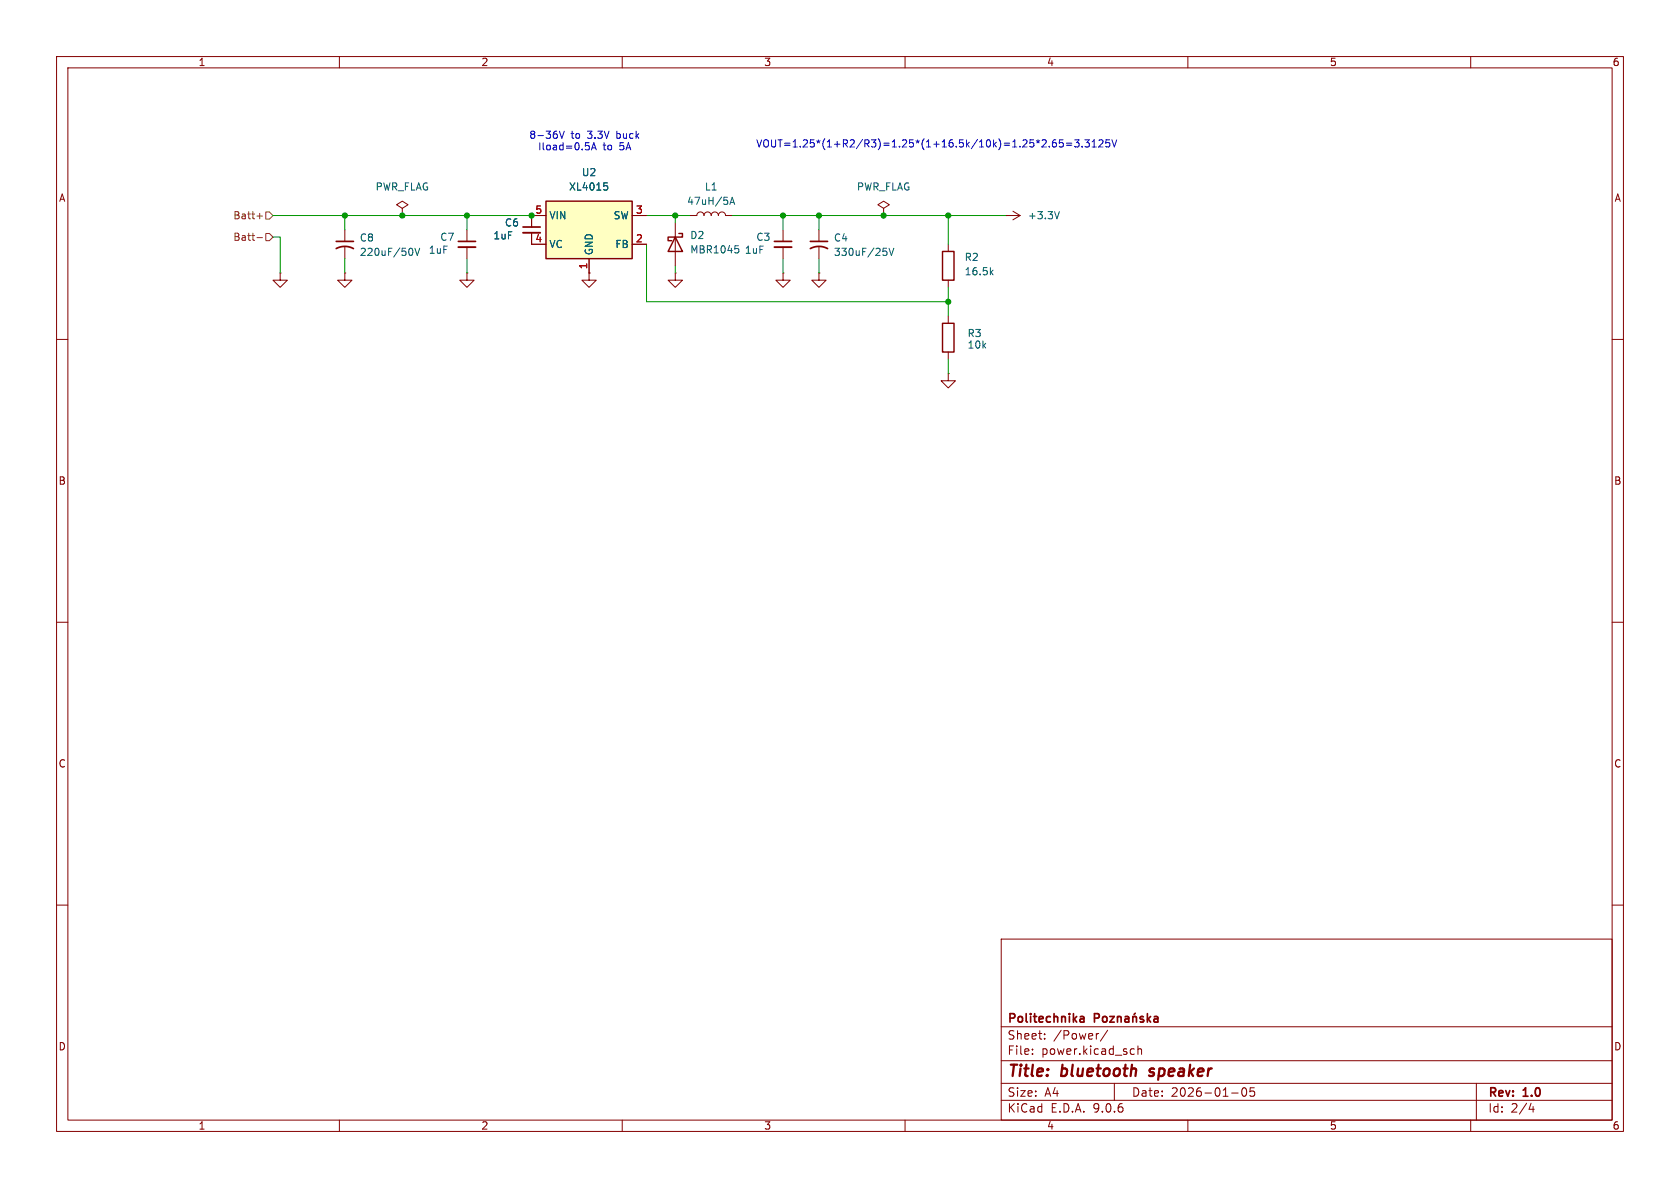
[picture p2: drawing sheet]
(kicad_sch
 (version 20250114)
 (generator "eeschema")
 (generator_version "9.0")
 (paper "A4")
 (title_block
  (title "bluetooth speaker")
  (date "2026-01-05")
  (rev "1.0")
  (company "Politechnika Poznańska"))
 (lib_symbols
  (symbol "Device:C_Small"
   (pin_numbers (hide yes))
   (pin_names
    (offset 0.254) (hide yes)) (exclude_from_sim no) (in_bom yes) (on_board yes)
   (property "Reference" "C" (at 0.254 1.778 0) (effects (font (size 1.27 1.27)) (justify left)))
   (property "Value" "C_Small" (at 0.254 -2.032 0) (effects (font (size 1.27 1.27)) (justify left)))
   (property "Footprint" "" (at 0 0 0) (effects (font (size 1.27 1.27)) (hide yes)))
   (property "Datasheet" "~" (at 0 0 0) (effects (font (size 1.27 1.27)) (hide yes)))
   (property "Description" "Unpolarized capacitor, small symbol" (at 0 0 0) (effects (font (size 1.27 1.27)) (hide yes)))
   (symbol "C_Small_0_1"
    (polyline (pts (xy -1.524 0.508) (xy 1.524 0.508)) (stroke (width 0.3048) (type default)) (fill (type none)))
    (polyline (pts (xy -1.524 -0.508) (xy 1.524 -0.508)) (stroke (width 0.3302) (type default)) (fill (type none))))
   (symbol "C_Small_1_1"
    (pin passive line (at 0 2.54 270) (length 2.032) (name "~" (effects (font (size 1.27 1.27)))) (number "1" (effects (font (size 1.27 1.27)))))
    (pin passive line (at 0 -2.54 90) (length 2.032) (name "~" (effects (font (size 1.27 1.27)))) (number "2" (effects (font (size 1.27 1.27))))))
   (embedded_fonts no))
  (symbol "Device:C_Small_US"
   (pin_numbers (hide yes))
   (pin_names
    (offset 0.254) (hide yes)) (exclude_from_sim no) (in_bom yes) (on_board yes)
   (property "Reference" "C" (at 0.254 1.778 0) (effects (font (size 1.27 1.27)) (justify left)))
   (property "Value" "C_Small_US" (at 0.254 -2.032 0) (effects (font (size 1.27 1.27)) (justify left)))
   (property "Footprint" "" (at 0 0 0) (effects (font (size 1.27 1.27)) (hide yes)))
   (property "Datasheet" "" (at 0 0 0) (effects (font (size 1.27 1.27)) (hide yes)))
   (property "Description" "capacitor, small US symbol" (at 0 0 0) (effects (font (size 1.27 1.27)) (hide yes)))
   (symbol "C_Small_US_0_1"
    (polyline (pts (xy -1.524 0.508) (xy 1.524 0.508)) (stroke (width 0.3048) (type default)) (fill (type none)))
    (arc (start -1.524 -0.762) (mid 0 -0.3734) (end 1.524 -0.762) (stroke (width 0.3048) (type default)) (fill (type none))))
   (symbol "C_Small_US_1_1"
    (pin passive line (at 0 2.54 270) (length 2.032) (name "~" (effects (font (size 1.27 1.27)))) (number "1" (effects (font (size 1.27 1.27)))))
    (pin passive line (at 0 -2.54 90) (length 2.032) (name "~" (effects (font (size 1.27 1.27)))) (number "2" (effects (font (size 1.27 1.27))))))
   (embedded_fonts no))
  (symbol "Device:L"
   (pin_numbers (hide yes))
   (pin_names
    (offset 1.016) (hide yes)) (exclude_from_sim no) (in_bom yes) (on_board yes)
   (property "Reference" "L" (at -1.27 0 90) (effects (font (size 1.27 1.27))))
   (property "Value" "L" (at 1.905 0 90) (effects (font (size 1.27 1.27))))
   (property "Footprint" "" (at 0 0 0) (effects (font (size 1.27 1.27)) (hide yes)))
   (property "Datasheet" "~" (at 0 0 0) (effects (font (size 1.27 1.27)) (hide yes)))
   (property "Description" "Inductor" (at 0 0 0) (effects (font (size 1.27 1.27)) (hide yes)))
   (symbol "L_0_1"
    (arc (start 0 2.54) (mid 0.6323 1.905) (end 0 1.27) (stroke (width 0) (type default)) (fill (type none)))
    (arc (start 0 1.27) (mid 0.6323 0.635) (end 0 0) (stroke (width 0) (type default)) (fill (type none)))
    (arc (start 0 0) (mid 0.6323 -0.635) (end 0 -1.27) (stroke (width 0) (type default)) (fill (type none)))
    (arc (start 0 -1.27) (mid 0.6323 -1.905) (end 0 -2.54) (stroke (width 0) (type default)) (fill (type none))))
   (symbol "L_1_1"
    (pin passive line (at 0 3.81 270) (length 1.27) (name "1" (effects (font (size 1.27 1.27)))) (number "1" (effects (font (size 1.27 1.27)))))
    (pin passive line (at 0 -3.81 90) (length 1.27) (name "2" (effects (font (size 1.27 1.27)))) (number "2" (effects (font (size 1.27 1.27))))))
   (embedded_fonts no))
  (symbol "Device:R"
   (pin_numbers (hide yes))
   (pin_names
    (offset 0)) (exclude_from_sim no) (in_bom yes) (on_board yes)
   (property "Reference" "R" (at 2.032 0 90) (effects (font (size 1.27 1.27))))
   (property "Value" "R" (at 0 0 90) (effects (font (size 1.27 1.27))))
   (property "Footprint" "" (at -1.778 0 90) (effects (font (size 1.27 1.27)) (hide yes)))
   (property "Datasheet" "~" (at 0 0 0) (effects (font (size 1.27 1.27)) (hide yes)))
   (property "Description" "Resistor" (at 0 0 0) (effects (font (size 1.27 1.27)) (hide yes)))
   (symbol "R_0_1"
    (rectangle (start -1.016 -2.54) (end 1.016 2.54) (stroke (width 0.254) (type default)) (fill (type none))))
   (symbol "R_1_1"
    (pin passive line (at 0 3.81 270) (length 1.27) (name "~" (effects (font (size 1.27 1.27)))) (number "1" (effects (font (size 1.27 1.27)))))
    (pin passive line (at 0 -3.81 90) (length 1.27) (name "~" (effects (font (size 1.27 1.27)))) (number "2" (effects (font (size 1.27 1.27))))))
   (embedded_fonts no))
  (symbol "Diode:MBR745"
   (pin_numbers (hide yes))
   (pin_names
    (offset 1.016) (hide yes)) (exclude_from_sim no) (in_bom yes) (on_board yes)
   (property "Reference" "D" (at 0 2.54 0) (effects (font (size 1.27 1.27))))
   (property "Value" "MBR745" (at 0 -2.54 0) (effects (font (size 1.27 1.27))))
   (property "Footprint" "Package_TO_SOT_THT:TO-220-2_Vertical" (at 0 -4.445 0) (effects (font (size 1.27 1.27)) (hide yes)))
   (property "Datasheet" "http://www.onsemi.com/pub_link/Collateral/MBR735-D.PDF" (at 0 0 0) (effects (font (size 1.27 1.27)) (hide yes)))
   (property "Description" "45V 7.5A Schottky Barrier Rectifier Diode, TO-220" (at 0 0 0) (effects (font (size 1.27 1.27)) (hide yes)))
   (symbol "MBR745_0_1"
    (polyline (pts (xy -1.905 0.635) (xy -1.905 1.27) (xy -1.27 1.27) (xy -1.27 -1.27) (xy -0.635 -1.27) (xy -0.635 -0.635)) (stroke (width 0.254) (type default)) (fill (type none)))
    (polyline (pts (xy 1.27 1.27) (xy 1.27 -1.27) (xy -1.27 0) (xy 1.27 1.27)) (stroke (width 0.254) (type default)) (fill (type none)))
    (polyline (pts (xy 1.27 0) (xy -1.27 0)) (stroke (width 0) (type default)) (fill (type none))))
   (symbol "MBR745_1_1"
    (pin passive line (at -3.81 0 0) (length 2.54) (name "K" (effects (font (size 1.27 1.27)))) (number "1" (effects (font (size 1.27 1.27)))))
    (pin passive line (at 3.81 0 180) (length 2.54) (name "A" (effects (font (size 1.27 1.27)))) (number "2" (effects (font (size 1.27 1.27))))))
   (embedded_fonts no))
  (symbol "Regulator_Switching:XL4015" (exclude_from_sim no) (in_bom yes) (on_board yes)
   (property "Reference" "U?" (at -6.35 6.35 0) (effects (font (size 1.27 1.27))))
   (property "Value" "XL4015" (at 6.35 6.35 0) (effects (font (size 1.27 1.27))))
   (property "Footprint" "Package_TO_SOT_SMD:TO-263-5_TabPin3" (at 21.59 -7.62 0) (effects (font (size 1.27 1.27)) (hide yes)))
   (property "Datasheet" "http://www.xlsemi.net/datasheet/XL4015%20datasheet-English.pdf" (at 0 0 0) (effects (font (size 1.27 1.27)) (hide yes)))
   (property "Description" "5A 180kHz 36V Buck DC to DC Converter" (at 0 0 0) (effects (font (size 1.27 1.27)) (hide yes)))
   (symbol "XL4015_0_1"
    (rectangle (start -7.62 5.08) (end 7.62 -5.08) (stroke (width 0.254) (type default)) (fill (type background))))
   (symbol "XL4015_1_1"
    (pin power_in line (at -10.16 2.54 0) (length 2.54) (name "VIN" (effects (font (size 1.27 1.27)))) (number "5" (effects (font (size 1.27 1.27)))))
    (pin input line (at -10.16 -2.54 0) (length 2.54) (name "VC" (effects (font (size 1.27 1.27)))) (number "4" (effects (font (size 1.27 1.27)))))
    (pin power_in line (at 0 -7.62 90) (length 2.54) (name "GND" (effects (font (size 1.27 1.27)))) (number "1" (effects (font (size 1.27 1.27)))))
    (pin power_out line (at 10.16 2.54 180) (length 2.54) (name "SW" (effects (font (size 1.27 1.27)))) (number "3" (effects (font (size 1.27 1.27)))))
    (pin input line (at 10.16 -2.54 180) (length 2.54) (name "FB" (effects (font (size 1.27 1.27)))) (number "2" (effects (font (size 1.27 1.27))))))
   (embedded_fonts no))
  (symbol "power:+3.3V"
   (power)
   (pin_numbers (hide yes))
   (pin_names
    (offset 0) (hide yes)) (exclude_from_sim no) (in_bom yes) (on_board yes)
   (property "Reference" "#PWR" (at 0 -3.81 0) (effects (font (size 1.27 1.27)) (hide yes)))
   (property "Value" "+3.3V" (at 0 3.556 0) (effects (font (size 1.27 1.27))))
   (property "Footprint" "" (at 0 0 0) (effects (font (size 1.27 1.27)) (hide yes)))
   (property "Datasheet" "" (at 0 0 0) (effects (font (size 1.27 1.27)) (hide yes)))
   (property "Description" "Power symbol creates a global label with name \"+3.3V\"" (at 0 0 0) (effects (font (size 1.27 1.27)) (hide yes)))
   (symbol "+3.3V_0_1"
    (polyline (pts (xy -0.762 1.27) (xy 0 2.54)) (stroke (width 0) (type default)) (fill (type none)))
    (polyline (pts (xy 0 2.54) (xy 0.762 1.27)) (stroke (width 0) (type default)) (fill (type none)))
    (polyline (pts (xy 0 0) (xy 0 2.54)) (stroke (width 0) (type default)) (fill (type none))))
   (symbol "+3.3V_1_1"
    (pin power_in line (at 0 0 90) (length 0) (name "~" (effects (font (size 1.27 1.27)))) (number "1" (effects (font (size 1.27 1.27))))))
   (embedded_fonts no))
  (symbol "power:GND"
   (power)
   (pin_numbers (hide yes))
   (pin_names
    (offset 0) (hide yes)) (exclude_from_sim no) (in_bom yes) (on_board yes)
   (property "Reference" "#PWR" (at 0 -6.35 0) (effects (font (size 1.27 1.27)) (hide yes)))
   (property "Value" "GND" (at 0 -3.81 0) (effects (font (size 1.27 1.27))))
   (property "Footprint" "" (at 0 0 0) (effects (font (size 1.27 1.27)) (hide yes)))
   (property "Datasheet" "" (at 0 0 0) (effects (font (size 1.27 1.27)) (hide yes)))
   (property "Description" "Power symbol creates a global label with name \"GND\" , ground" (at 0 0 0) (effects (font (size 1.27 1.27)) (hide yes)))
   (symbol "GND_0_1"
    (polyline (pts (xy 0 0) (xy 0 -1.27) (xy 1.27 -1.27) (xy 0 -2.54) (xy -1.27 -1.27) (xy 0 -1.27)) (stroke (width 0) (type default)) (fill (type none))))
   (symbol "GND_1_1"
    (pin power_in line (at 0 0 270) (length 0) (name "~" (effects (font (size 1.27 1.27)))) (number "1" (effects (font (size 1.27 1.27))))))
   (embedded_fonts no))
  (symbol "power:PWR_FLAG"
   (power)
   (pin_numbers (hide yes))
   (pin_names
    (offset 0) (hide yes)) (exclude_from_sim no) (in_bom yes) (on_board yes)
   (property "Reference" "#FLG" (at 0 1.905 0) (effects (font (size 1.27 1.27)) (hide yes)))
   (property "Value" "PWR_FLAG" (at 0 3.81 0) (effects (font (size 1.27 1.27))))
   (property "Footprint" "" (at 0 0 0) (effects (font (size 1.27 1.27)) (hide yes)))
   (property "Datasheet" "~" (at 0 0 0) (effects (font (size 1.27 1.27)) (hide yes)))
   (property "Description" "Special symbol for telling ERC where power comes from" (at 0 0 0) (effects (font (size 1.27 1.27)) (hide yes)))
   (symbol "PWR_FLAG_0_0"
    (pin power_out line (at 0 0 90) (length 0) (name "~" (effects (font (size 1.27 1.27)))) (number "1" (effects (font (size 1.27 1.27))))))
   (symbol "PWR_FLAG_0_1"
    (polyline (pts (xy 0 0) (xy 0 1.27) (xy -1.016 1.905) (xy 0 2.54) (xy 1.016 1.905) (xy 0 1.27)) (stroke (width 0) (type default)) (fill (type none))))
   (embedded_fonts no)))
 (text "VOUT=1.25*(1+R2/R3)=1.25*(1+16.5k/10k)=1.25*2.65=3.3125V"
  (exclude_from_sim no)
  (at 165.608 25.654 0)
  (effects (font (size 1.27 1.27))))
 (text "8-36V to 3.3V buck\nIload=0.5A to 5A"
  (exclude_from_sim no)
  (at 103.378 25.146 0)
  (effects (font (size 1.27 1.27))))
 (junction
  (at 167.64 38.1)
  (diameter 0)
  (color 0 0 0 0))
 (junction
  (at 60.96 38.1)
  (diameter 0)
  (color 0 0 0 0))
 (junction
  (at 71.12 38.1)
  (diameter 0)
  (color 0 0 0 0))
 (junction
  (at 119.38 38.1)
  (diameter 0)
  (color 0 0 0 0))
 (junction
  (at 93.98 38.1)
  (diameter 0)
  (color 0 0 0 0))
 (junction
  (at 167.64 53.34)
  (diameter 0)
  (color 0 0 0 0))
 (junction
  (at 144.78 38.1)
  (diameter 0)
  (color 0 0 0 0))
 (junction
  (at 138.43 38.1)
  (diameter 0)
  (color 0 0 0 0))
 (junction
  (at 156.21 38.1)
  (diameter 0)
  (color 0 0 0 0))
 (junction
  (at 82.55 38.1)
  (diameter 0)
  (color 0 0 0 0))
 (wire
  (pts (xy 121.92 38.1) (xy 119.38 38.1))
  (stroke (width 0) (type default)))
 (wire
  (pts (xy 167.64 50.8) (xy 167.64 53.34))
  (stroke (width 0) (type default)))
 (wire
  (pts (xy 114.3 43.18) (xy 114.3 53.34))
  (stroke (width 0) (type default)))
 (wire
  (pts (xy 114.3 38.1) (xy 119.38 38.1))
  (stroke (width 0) (type default)))
 (wire
  (pts (xy 60.96 45.72) (xy 60.96 48.26))
  (stroke (width 0) (type default)))
 (wire
  (pts (xy 167.64 38.1) (xy 177.8 38.1))
  (stroke (width 0) (type default)))
 (wire
  (pts (xy 156.21 38.1) (xy 167.64 38.1))
  (stroke (width 0) (type default)))
 (wire
  (pts (xy 82.55 38.1) (xy 93.98 38.1))
  (stroke (width 0) (type default)))
 (wire
  (pts (xy 71.12 38.1) (xy 82.55 38.1))
  (stroke (width 0) (type default)))
 (wire
  (pts (xy 138.43 40.64) (xy 138.43 38.1))
  (stroke (width 0) (type default)))
 (wire
  (pts (xy 82.55 40.64) (xy 82.55 38.1))
  (stroke (width 0) (type default)))
 (wire
  (pts (xy 48.26 41.91) (xy 49.53 41.91))
  (stroke (width 0) (type default)))
 (wire
  (pts (xy 167.64 63.5) (xy 167.64 66.04))
  (stroke (width 0) (type default)))
 (wire
  (pts (xy 167.64 55.88) (xy 167.64 53.34))
  (stroke (width 0) (type default)))
 (wire
  (pts (xy 119.38 39.37) (xy 119.38 38.1))
  (stroke (width 0) (type default)))
 (wire
  (pts (xy 49.53 41.91) (xy 49.53 48.26))
  (stroke (width 0) (type default)))
 (wire
  (pts (xy 144.78 45.72) (xy 144.78 48.26))
  (stroke (width 0) (type default)))
 (wire
  (pts (xy 138.43 45.72) (xy 138.43 48.26))
  (stroke (width 0) (type default)))
 (wire
  (pts (xy 167.64 43.18) (xy 167.64 38.1))
  (stroke (width 0) (type default)))
 (wire
  (pts (xy 138.43 38.1) (xy 144.78 38.1))
  (stroke (width 0) (type default)))
 (wire
  (pts (xy 82.55 45.72) (xy 82.55 48.26))
  (stroke (width 0) (type default)))
 (wire
  (pts (xy 129.54 38.1) (xy 138.43 38.1))
  (stroke (width 0) (type default)))
 (wire
  (pts (xy 60.96 38.1) (xy 71.12 38.1))
  (stroke (width 0) (type default)))
 (wire
  (pts (xy 119.38 46.99) (xy 119.38 48.26))
  (stroke (width 0) (type default)))
 (wire
  (pts (xy 60.96 40.64) (xy 60.96 38.1))
  (stroke (width 0) (type default)))
 (wire
  (pts (xy 144.78 40.64) (xy 144.78 38.1))
  (stroke (width 0) (type default)))
 (wire
  (pts (xy 144.78 38.1) (xy 156.21 38.1))
  (stroke (width 0) (type default)))
 (wire
  (pts (xy 114.3 53.34) (xy 167.64 53.34))
  (stroke (width 0) (type default)))
 (wire
  (pts (xy 48.26 38.1) (xy 60.96 38.1))
  (stroke (width 0) (type default)))
 (hierarchical_label "Batt+"
  (shape input)
  (at 48.26 38.1 180)
  (effects (font (size 1.27 1.27)) (justify right)))
 (hierarchical_label "Batt-"
  (shape input)
  (at 48.26 41.91 180)
  (effects (font (size 1.27 1.27)) (justify right)))
 (symbol
  (lib_id "power:PWR_FLAG")
  (at 156.21 38.1 0)
  (unit 1)
  (exclude_from_sim no)
  (in_bom yes)
  (on_board yes)
  (dnp no)
  (fields_autoplaced yes)
  (property "Reference" "#FLG02" (at 156.21 36.195 0) (effects (font (size 1.27 1.27)) (hide yes)))
  (property "Value" "PWR_FLAG" (at 156.21 33.02 0) (effects (font (size 1.27 1.27))))
  (property "Footprint" "" (at 156.21 38.1 0) (effects (font (size 1.27 1.27)) (hide yes)))
  (property "Datasheet" "~" (at 156.21 38.1 0) (effects (font (size 1.27 1.27)) (hide yes)))
  (property "Description" "Special symbol for telling ERC where power comes from" (at 156.21 38.1 0) (effects (font (size 1.27 1.27)) (hide yes)))
  (pin "1"))
 (symbol
  (lib_id "Regulator_Switching:XL4015")
  (at 104.14 40.64 0)
  (unit 1)
  (exclude_from_sim no)
  (in_bom yes)
  (on_board yes)
  (dnp no)
  (fields_autoplaced yes)
  (property "Reference" "U2" (at 104.14 30.48 0) (effects (font (size 1.27 1.27))))
  (property "Value" "XL4015" (at 104.14 33.02 0) (effects (font (size 1.27 1.27))))
  (property "Footprint" "Package_TO_SOT_SMD:TO-263-5_TabPin3" (at 125.73 48.26 0) (effects (font (size 1.27 1.27)) (hide yes)))
  (property "Datasheet" "http://www.xlsemi.net/datasheet/XL4015%20datasheet-English.pdf" (at 104.14 40.64 0) (effects (font (size 1.27 1.27)) (hide yes)))
  (property "Description" "5A 180kHz 36V Buck DC to DC Converter" (at 104.14 40.64 0) (effects (font (size 1.27 1.27)) (hide yes)))
  (pin "4")
  (pin "5")
  (pin "1")
  (pin "3")
  (pin "2"))
 (symbol
  (lib_id "Device:C_Small_US")
  (at 60.96 43.18 0)
  (unit 1)
  (exclude_from_sim no)
  (in_bom yes)
  (on_board yes)
  (dnp no)
  (fields_autoplaced yes)
  (property "Reference" "C8" (at 63.5 42.0369 0) (effects (font (size 1.27 1.27)) (justify left)))
  (property "Value" "220uF/50V" (at 63.5 44.5769 0) (effects (font (size 1.27 1.27)) (justify left)))
  (property "Footprint" "SamacSys_Parts:CAPAE1050X1250N" (at 60.96 43.18 0) (effects (font (size 1.27 1.27)) (hide yes)))
  (property "Datasheet" "https://www.vishay.com/docs/28395/150crz.pdf" (at 60.96 43.18 0) (effects (font (size 1.27 1.27)) (hide yes)))
  (property "Description" "capacitor, small US symbol" (at 60.96 43.18 0) (effects (font (size 1.27 1.27)) (hide yes)))
  (pin "1")
  (pin "2"))
 (symbol
  (lib_id "power:+3.3V")
  (at 177.8 38.1 270)
  (unit 1)
  (exclude_from_sim no)
  (in_bom yes)
  (on_board yes)
  (dnp no)
  (fields_autoplaced yes)
  (property "Reference" "#PWR09" (at 173.99 38.1 0) (effects (font (size 1.27 1.27)) (hide yes)))
  (property "Value" "+3.3V" (at 181.61 38.0999 90) (effects (font (size 1.27 1.27)) (justify left)))
  (property "Footprint" "" (at 177.8 38.1 0) (effects (font (size 1.27 1.27)) (hide yes)))
  (property "Datasheet" "" (at 177.8 38.1 0) (effects (font (size 1.27 1.27)) (hide yes)))
  (property "Description" "Power symbol creates a global label with name \"+3.3V\"" (at 177.8 38.1 0) (effects (font (size 1.27 1.27)) (hide yes)))
  (pin "1"))
 (symbol
  (lib_id "power:PWR_FLAG")
  (at 71.12 38.1 0)
  (unit 1)
  (exclude_from_sim no)
  (in_bom yes)
  (on_board yes)
  (dnp no)
  (fields_autoplaced yes)
  (property "Reference" "#FLG01" (at 71.12 36.195 0) (effects (font (size 1.27 1.27)) (hide yes)))
  (property "Value" "PWR_FLAG" (at 71.12 33.02 0) (effects (font (size 1.27 1.27))))
  (property "Footprint" "" (at 71.12 38.1 0) (effects (font (size 1.27 1.27)) (hide yes)))
  (property "Datasheet" "~" (at 71.12 38.1 0) (effects (font (size 1.27 1.27)) (hide yes)))
  (property "Description" "Special symbol for telling ERC where power comes from" (at 71.12 38.1 0) (effects (font (size 1.27 1.27)) (hide yes)))
  (pin "1"))
 (symbol
  (lib_id "Device:C_Small_US")
  (at 144.78 43.18 0)
  (unit 1)
  (exclude_from_sim no)
  (in_bom yes)
  (on_board yes)
  (dnp no)
  (fields_autoplaced yes)
  (property "Reference" "C4" (at 147.32 42.0369 0) (effects (font (size 1.27 1.27)) (justify left)))
  (property "Value" "330uF/25V" (at 147.32 44.5769 0) (effects (font (size 1.27 1.27)) (justify left)))
  (property "Footprint" "SamacSys_Parts:CAPAE1050X1250N" (at 144.78 43.18 0) (effects (font (size 1.27 1.27)) (hide yes)))
  (property "Datasheet" "https://www.vishay.com/docs/28403/146cti.pdf" (at 144.78 43.18 0) (effects (font (size 1.27 1.27)) (hide yes)))
  (property "Description" "capacitor, small US symbol" (at 144.78 43.18 0) (effects (font (size 1.27 1.27)) (hide yes)))
  (pin "1")
  (pin "2"))
 (symbol
  (lib_id "Device:R")
  (at 167.64 59.69 180)
  (unit 1)
  (exclude_from_sim no)
  (in_bom yes)
  (on_board yes)
  (dnp no)
  (property "Reference" "R3" (at 170.942 58.928 0) (effects (font (size 1.27 1.27)) (justify right)))
  (property "Value" "10k" (at 170.942 60.96 0) (effects (font (size 1.27 1.27)) (justify right)))
  (property "Footprint" "Resistor_SMD:R_0603_1608Metric_Pad0.98x0.95mm_HandSolder" (at 169.418 59.69 90) (effects (font (size 1.27 1.27)) (hide yes)))
  (property "Datasheet" "~" (at 167.64 59.69 0) (effects (font (size 1.27 1.27)) (hide yes)))
  (property "Description" "Resistor" (at 167.64 59.69 0) (effects (font (size 1.27 1.27)) (hide yes)))
  (pin "1")
  (pin "2"))
 (symbol
  (lib_id "power:GND")
  (at 60.96 48.26 0)
  (unit 1)
  (exclude_from_sim no)
  (in_bom yes)
  (on_board yes)
  (dnp no)
  (fields_autoplaced yes)
  (property "Reference" "#PWR07" (at 60.96 54.61 0) (effects (font (size 1.27 1.27)) (hide yes)))
  (property "Value" "GND" (at 60.96 53.34 0) (effects (font (size 1.27 1.27)) (hide yes)))
  (property "Footprint" "" (at 60.96 48.26 0) (effects (font (size 1.27 1.27)) (hide yes)))
  (property "Datasheet" "" (at 60.96 48.26 0) (effects (font (size 1.27 1.27)) (hide yes)))
  (property "Description" "Power symbol creates a global label with name \"GND\" , ground" (at 60.96 48.26 0) (effects (font (size 1.27 1.27)) (hide yes)))
  (pin "1"))
 (symbol
  (lib_id "Device:C_Small")
  (at 82.55 43.18 0)
  (unit 1)
  (exclude_from_sim no)
  (in_bom yes)
  (on_board yes)
  (dnp no)
  (property "Reference" "C7" (at 77.724 41.91 0) (effects (font (size 1.27 1.27)) (justify left)))
  (property "Value" "1uF" (at 75.692 44.196 0) (effects (font (size 1.27 1.27)) (justify left)))
  (property "Footprint" "Capacitor_SMD:C_0603_1608Metric_Pad1.08x0.95mm_HandSolder" (at 82.55 43.18 0) (effects (font (size 1.27 1.27)) (hide yes)))
  (property "Datasheet" "~" (at 82.55 43.18 0) (effects (font (size 1.27 1.27)) (hide yes)))
  (property "Description" "Unpolarized capacitor, small symbol" (at 82.55 43.18 0) (effects (font (size 1.27 1.27)) (hide yes)))
  (pin "1")
  (pin "2"))
 (symbol
  (lib_id "power:GND")
  (at 49.53 48.26 0)
  (unit 1)
  (exclude_from_sim no)
  (in_bom yes)
  (on_board yes)
  (dnp no)
  (fields_autoplaced yes)
  (property "Reference" "#PWR06" (at 49.53 54.61 0) (effects (font (size 1.27 1.27)) (hide yes)))
  (property "Value" "GND" (at 49.53 53.34 0) (effects (font (size 1.27 1.27)) (hide yes)))
  (property "Footprint" "" (at 49.53 48.26 0) (effects (font (size 1.27 1.27)) (hide yes)))
  (property "Datasheet" "" (at 49.53 48.26 0) (effects (font (size 1.27 1.27)) (hide yes)))
  (property "Description" "Power symbol creates a global label with name \"GND\" , ground" (at 49.53 48.26 0) (effects (font (size 1.27 1.27)) (hide yes)))
  (pin "1"))
 (symbol
  (lib_id "power:GND")
  (at 119.38 48.26 0)
  (unit 1)
  (exclude_from_sim no)
  (in_bom yes)
  (on_board yes)
  (dnp no)
  (fields_autoplaced yes)
  (property "Reference" "#PWR010" (at 119.38 54.61 0) (effects (font (size 1.27 1.27)) (hide yes)))
  (property "Value" "GND" (at 119.38 53.34 0) (effects (font (size 1.27 1.27)) (hide yes)))
  (property "Footprint" "" (at 119.38 48.26 0) (effects (font (size 1.27 1.27)) (hide yes)))
  (property "Datasheet" "" (at 119.38 48.26 0) (effects (font (size 1.27 1.27)) (hide yes)))
  (property "Description" "Power symbol creates a global label with name \"GND\" , ground" (at 119.38 48.26 0) (effects (font (size 1.27 1.27)) (hide yes)))
  (pin "1"))
 (symbol
  (lib_id "power:GND")
  (at 167.64 66.04 0)
  (unit 1)
  (exclude_from_sim no)
  (in_bom yes)
  (on_board yes)
  (dnp no)
  (fields_autoplaced yes)
  (property "Reference" "#PWR024" (at 167.64 72.39 0) (effects (font (size 1.27 1.27)) (hide yes)))
  (property "Value" "GND" (at 167.64 71.12 0) (effects (font (size 1.27 1.27)) (hide yes)))
  (property "Footprint" "" (at 167.64 66.04 0) (effects (font (size 1.27 1.27)) (hide yes)))
  (property "Datasheet" "" (at 167.64 66.04 0) (effects (font (size 1.27 1.27)) (hide yes)))
  (property "Description" "Power symbol creates a global label with name \"GND\" , ground" (at 167.64 66.04 0) (effects (font (size 1.27 1.27)) (hide yes)))
  (pin "1"))
 (symbol
  (lib_id "power:GND")
  (at 82.55 48.26 0)
  (unit 1)
  (exclude_from_sim no)
  (in_bom yes)
  (on_board yes)
  (dnp no)
  (fields_autoplaced yes)
  (property "Reference" "#PWR08" (at 82.55 54.61 0) (effects (font (size 1.27 1.27)) (hide yes)))
  (property "Value" "GND" (at 82.55 53.34 0) (effects (font (size 1.27 1.27)) (hide yes)))
  (property "Footprint" "" (at 82.55 48.26 0) (effects (font (size 1.27 1.27)) (hide yes)))
  (property "Datasheet" "" (at 82.55 48.26 0) (effects (font (size 1.27 1.27)) (hide yes)))
  (property "Description" "Power symbol creates a global label with name \"GND\" , ground" (at 82.55 48.26 0) (effects (font (size 1.27 1.27)) (hide yes)))
  (pin "1"))
 (symbol
  (lib_id "Device:L")
  (at 125.73 38.1 90)
  (unit 1)
  (exclude_from_sim no)
  (in_bom yes)
  (on_board yes)
  (dnp no)
  (fields_autoplaced yes)
  (property "Reference" "L1" (at 125.73 33.02 90) (effects (font (size 1.27 1.27))))
  (property "Value" "47uH/5A" (at 125.73 35.56 90) (effects (font (size 1.27 1.27))))
  (property "Footprint" "SamacSys_Parts:IHLP5050FDER470M5A" (at 125.73 38.1 0) (effects (font (size 1.27 1.27)) (hide yes)))
  (property "Datasheet" "https://www.mouser.com/catalog/specsheets/Vishay_ihlp-5050fd-5a.pdf" (at 125.73 38.1 0) (effects (font (size 1.27 1.27)) (hide yes)))
  (property "Description" "Inductor" (at 125.73 38.1 0) (effects (font (size 1.27 1.27)) (hide yes)))
  (pin "2")
  (pin "1"))
 (symbol
  (lib_id "power:GND")
  (at 144.78 48.26 0)
  (unit 1)
  (exclude_from_sim no)
  (in_bom yes)
  (on_board yes)
  (dnp no)
  (fields_autoplaced yes)
  (property "Reference" "#PWR023" (at 144.78 54.61 0) (effects (font (size 1.27 1.27)) (hide yes)))
  (property "Value" "GND" (at 144.78 53.34 0) (effects (font (size 1.27 1.27)) (hide yes)))
  (property "Footprint" "" (at 144.78 48.26 0) (effects (font (size 1.27 1.27)) (hide yes)))
  (property "Datasheet" "" (at 144.78 48.26 0) (effects (font (size 1.27 1.27)) (hide yes)))
  (property "Description" "Power symbol creates a global label with name \"GND\" , ground" (at 144.78 48.26 0) (effects (font (size 1.27 1.27)) (hide yes)))
  (pin "1"))
 (symbol
  (lib_id "power:GND")
  (at 104.14 48.26 0)
  (unit 1)
  (exclude_from_sim no)
  (in_bom yes)
  (on_board yes)
  (dnp no)
  (fields_autoplaced yes)
  (property "Reference" "#PWR04" (at 104.14 54.61 0) (effects (font (size 1.27 1.27)) (hide yes)))
  (property "Value" "GND" (at 104.14 53.34 0) (effects (font (size 1.27 1.27)) (hide yes)))
  (property "Footprint" "" (at 104.14 48.26 0) (effects (font (size 1.27 1.27)) (hide yes)))
  (property "Datasheet" "" (at 104.14 48.26 0) (effects (font (size 1.27 1.27)) (hide yes)))
  (property "Description" "Power symbol creates a global label with name \"GND\" , ground" (at 104.14 48.26 0) (effects (font (size 1.27 1.27)) (hide yes)))
  (pin "1"))
 (symbol
  (lib_id "Diode:MBR745")
  (at 119.38 43.18 270)
  (unit 1)
  (exclude_from_sim no)
  (in_bom yes)
  (on_board yes)
  (dnp no)
  (fields_autoplaced yes)
  (property "Reference" "D2" (at 121.92 41.5924 90) (effects (font (size 1.27 1.27)) (justify left)))
  (property "Value" "MBR1045" (at 121.92 44.1324 90) (effects (font (size 1.27 1.27)) (justify left)))
  (property "Footprint" "Package_TO_SOT_THT:TO-220-2_Vertical" (at 114.935 43.18 0) (effects (font (size 1.27 1.27)) (hide yes)))
  (property "Datasheet" "" (at 119.38 43.18 0) (effects (font (size 1.27 1.27)) (hide yes)))
  (property "Description" "45V 10A Schottky Barrier Rectifier Diode, TO-220" (at 119.38 43.18 0) (effects (font (size 1.27 1.27)) (hide yes)))
  (pin "1")
  (pin "2"))
 (symbol
  (lib_id "Device:R")
  (at 167.64 46.99 180)
  (unit 1)
  (exclude_from_sim no)
  (in_bom yes)
  (on_board yes)
  (dnp no)
  (property "Reference" "R2" (at 170.434 45.466 0) (effects (font (size 1.27 1.27)) (justify right)))
  (property "Value" "16.5k" (at 170.434 48.006 0) (effects (font (size 1.27 1.27)) (justify right)))
  (property "Footprint" "Resistor_SMD:R_0603_1608Metric_Pad0.98x0.95mm_HandSolder" (at 169.418 46.99 90) (effects (font (size 1.27 1.27)) (hide yes)))
  (property "Datasheet" "~" (at 167.64 46.99 0) (effects (font (size 1.27 1.27)) (hide yes)))
  (property "Description" "Resistor" (at 167.64 46.99 0) (effects (font (size 1.27 1.27)) (hide yes)))
  (pin "1")
  (pin "2"))
 (symbol
  (lib_id "power:GND")
  (at 138.43 48.26 0)
  (unit 1)
  (exclude_from_sim no)
  (in_bom yes)
  (on_board yes)
  (dnp no)
  (fields_autoplaced yes)
  (property "Reference" "#PWR022" (at 138.43 54.61 0) (effects (font (size 1.27 1.27)) (hide yes)))
  (property "Value" "GND" (at 138.43 53.34 0) (effects (font (size 1.27 1.27)) (hide yes)))
  (property "Footprint" "" (at 138.43 48.26 0) (effects (font (size 1.27 1.27)) (hide yes)))
  (property "Datasheet" "" (at 138.43 48.26 0) (effects (font (size 1.27 1.27)) (hide yes)))
  (property "Description" "Power symbol creates a global label with name \"GND\" , ground" (at 138.43 48.26 0) (effects (font (size 1.27 1.27)) (hide yes)))
  (pin "1"))
 (symbol
  (lib_id "Device:C_Small")
  (at 93.98 40.64 0)
  (unit 1)
  (exclude_from_sim no)
  (in_bom yes)
  (on_board yes)
  (dnp no)
  (property "Reference" "C6" (at 89.154 39.37 0) (effects (font (size 1.27 1.27)) (justify left)))
  (property "Value" "1uF" (at 87.122 41.656 0) (effects (font (size 1.27 1.27)) (justify left)))
  (property "Footprint" "Capacitor_SMD:C_0603_1608Metric_Pad1.08x0.95mm_HandSolder" (at 93.98 40.64 0) (effects (font (size 1.27 1.27)) (hide yes)))
  (property "Datasheet" "~" (at 93.98 40.64 0) (effects (font (size 1.27 1.27)) (hide yes)))
  (property "Description" "Unpolarized capacitor, small symbol" (at 93.98 40.64 0) (effects (font (size 1.27 1.27)) (hide yes)))
  (pin "1")
  (pin "2"))
 (symbol
  (lib_id "Device:C_Small")
  (at 138.43 43.18 0)
  (unit 1)
  (exclude_from_sim no)
  (in_bom yes)
  (on_board yes)
  (dnp no)
  (property "Reference" "C3" (at 133.604 41.91 0) (effects (font (size 1.27 1.27)) (justify left)))
  (property "Value" "1uF" (at 131.572 44.196 0) (effects (font (size 1.27 1.27)) (justify left)))
  (property "Footprint" "Capacitor_SMD:C_0603_1608Metric_Pad1.08x0.95mm_HandSolder" (at 138.43 43.18 0) (effects (font (size 1.27 1.27)) (hide yes)))
  (property "Datasheet" "~" (at 138.43 43.18 0) (effects (font (size 1.27 1.27)) (hide yes)))
  (property "Description" "Unpolarized capacitor, small symbol" (at 138.43 43.18 0) (effects (font (size 1.27 1.27)) (hide yes)))
  (pin "1")
  (pin "2")))
